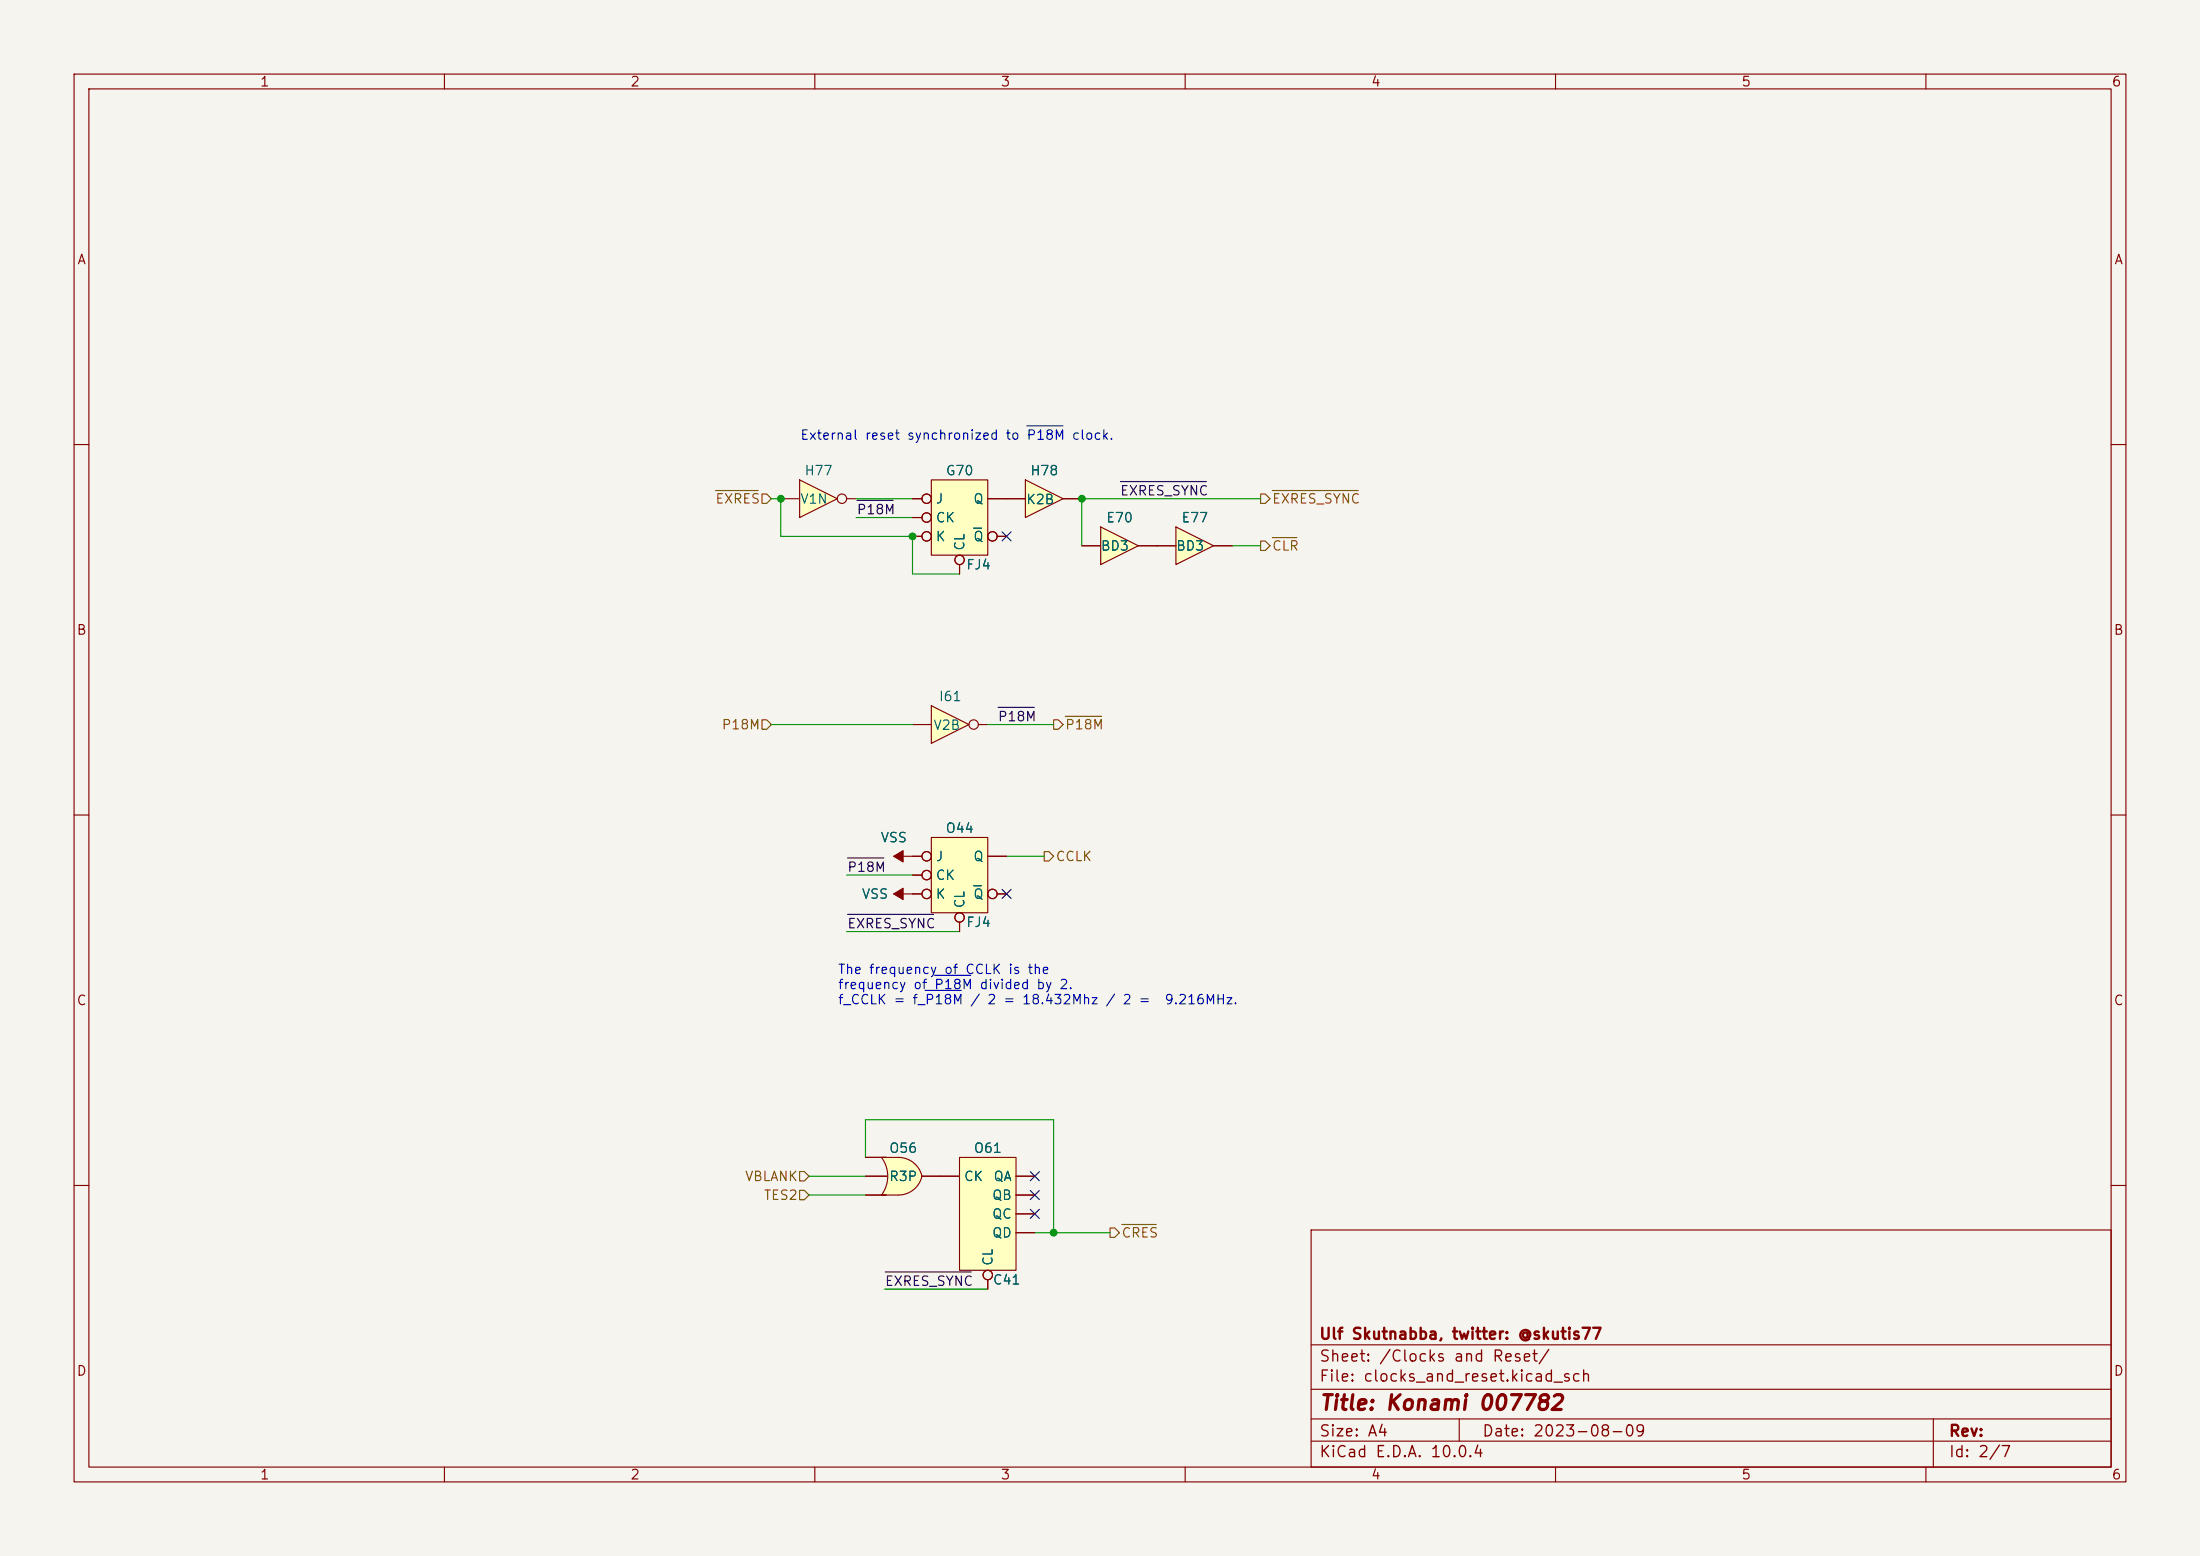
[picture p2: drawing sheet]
<svg xmlns="http://www.w3.org/2000/svg" width="297mm" height="210mm" viewBox="0 0 297 210" stroke-linecap="round" stroke-linejoin="round" font-family="sans-serif">
<path d="M0 0h297v210h-297z" fill="#f5f4ef" stroke="#f5f4ef" stroke-width=".14"/>
<g fill="none" stroke="#840000" stroke-width=".15">
<path d="M10 10h277v190h-277zM12 12h273v186h-273zM60 10v2M110 10v2M160 10v2M210 10v2M260 10v2M10 60h2M285 60h2M10 110h2M285 110h2M10 160h2"/>
<path d="M177 166h108v32h-108zM285 160h2M60 198v2M110 198v2M160 198v2M177 194.5h108M177 191.5h108M177 187.5h108M177 181.5h108M197 191.5v3M210 198v2M260 198v2"/>
<path d="M261 191.5v6.5"/>
</g>
<path d="M125.7 113h7.6v10.2h-7.6z" fill="#ffffc2"/>
<g fill="none" stroke="#840000" stroke-width=".15">
<path d="M123.2 115.6h1.3M123.2 118.1h1.3M125.7 113h7.6v10.2h-7.6zM133.3 115.6h2.6M123.2 120.7h1.3M129.5 124.5v1.2M134.6 120.7h1.3"/>
<circle cx="125.1" cy="115.6" r=".63"/>
<circle cx="125.1" cy="118.1" r=".63"/>
<circle cx="125.1" cy="120.6" r=".63"/>
<circle cx="129.5" cy="123.8" r=".63"/>
<circle cx="134" cy="120.6" r=".63"/>
</g>
<path d="M131.4 119.5h1.1" fill="none" stroke="#006464" stroke-width=".15"/>
<path d="M158.7 71.1l5.1 2.6-5.1 2.5z" fill="#ffffc2"/>
<path d="M156.2 73.7h2.5M158.7 71.1l5.1 2.6-5.1 2.5zM163.8 73.7h2.6" fill="none" stroke="#840000" stroke-width=".15"/>
<path d="M148.6 71.1l5.1 2.6-5.1 2.5z" fill="#ffffc2"/>
<path d="M146 73.7h2.6M148.6 71.1l5.1 2.6-5.1 2.5zM153.7 73.7h2.5M120.6 115.6h2.6" fill="none" stroke="#840000" stroke-width=".15"/>
<path d="M120.6 115.6l1.3-.8v1.5z" fill="#840000" stroke="#840000" stroke-width=".15"/>
<path d="M138.4 64.8l5.1 2.5-5.1 2.6z" fill="#ffffc2"/>
<path d="M135.9 67.3h2.5M138.4 64.8l5.1 2.5-5.1 2.6zM143.5 67.3h2.5" fill="none" stroke="#840000" stroke-width=".15"/>
<path d="M125.7 95.3l5.1 2.5-5.1 2.5z" fill="#ffffc2"/>
<g fill="none" stroke="#840000" stroke-width=".15">
<path d="M123.2 97.8h2.5M125.7 95.3l5.1 2.5-5.1 2.5zM132.1 97.8h1.2"/>
<circle cx="131.4" cy="97.8" r=".63"/>
</g>
<path d="M107.9 64.8l5.1 2.5-5.1 2.6z" fill="#ffffc2"/>
<g fill="none" stroke="#840000" stroke-width=".15">
<path d="M105.4 67.3h2.5M107.9 64.8l5.1 2.5-5.1 2.6zM114.3 67.3h1.3"/>
<circle cx="113.7" cy="67.3" r=".63"/>
</g>
<path d="M125.7 64.8h7.6v10.1h-7.6z" fill="#ffffc2"/>
<g fill="none" stroke="#840000" stroke-width=".15">
<path d="M123.2 67.3h1.3M123.2 69.9h1.3M123.2 72.4h1.3M125.7 64.8h7.6v10.1h-7.6zM129.5 76.2v1.3M133.3 67.3h2.6M134.6 72.4h1.3M120.6 120.7h2.6"/>
<circle cx="125.1" cy="69.8" r=".63"/>
<circle cx="125.1" cy="67.3" r=".63"/>
<circle cx="125.1" cy="72.4" r=".63"/>
<circle cx="129.5" cy="75.6" r=".63"/>
<circle cx="134" cy="72.4" r=".63"/>
</g>
<path d="M131.4 71.3h1.1" fill="none" stroke="#006464" stroke-width=".15"/>
<path d="M120.6 120.7l1.3-.8v1.5z" fill="#840000" stroke="#840000" stroke-width=".15"/>
<path d="M119 156.2h2.3" fill="none" stroke="#ffffc2" stroke-width=".14"/>
<path d="M119 156.2h2.3v5.1h-2.3a4.3 4.3 0 0 0 0-5.1z" fill="#ffffc2"/>
<g fill="#ffffc2" stroke="#ffffc2" stroke-width=".14">
<path d="M121.3 158l3.2 .8a3.2 3.2 0 0 1-3.2 2.5z"/>
<path d="M121.3 156.2a3.2 3.2 0 0 1 3.2 2.5l-3.2 .8z"/>
</g>
<path d="M116.8 156.2h4.5a3.2 3.2 0 0 1 3.2 2.5M116.8 158.8h3M119 156.2a4.3 4.3 0 0 1 0 5.1M124.5 158.8a3.2 3.2 0 0 1-3.2 2.5M124.5 158.8h2.5M116.8 161.3h2.8" fill="none" stroke="#840000" stroke-width=".15"/>
<path d="M119 161.3h2.3z" fill="#840000" stroke="#840000" stroke-width=".15"/>
<path d="M129.5 156.2h7.7v15.3h-7.7z" fill="#ffffc2"/>
<g fill="none" stroke="#840000" stroke-width=".15">
<path d="M123.2 67.3h1.3M123.2 69.9h1.3M123.2 72.4h1.3M129.5 76.2v1.3M133.3 67.3h5.1M134.6 72.4h1.3M143.5 67.3h2.5M146 73.7h2.6M153.7 73.7h5M163.8 73.7h2.6M123.2 115.6h1.3M123.2 118.1h1.3"/>
<path d="M133.3 115.6h2.6M123.2 120.7h1.3M129.5 124.5v1.2M134.6 120.7h1.3M116.8 158.8h2.8M116.8 156.2h2.8M124.5 158.8h5M129.5 156.2h7.7v15.3h-7.7zM137.2 158.8h2.5M116.8 161.3h2.8M133.3 172.7v1.3M137.2 161.3h2.5"/>
<path d="M137.2 163.8h2.5M137.2 166.4h2.5"/>
<circle cx="125.1" cy="69.8" r=".63"/>
<circle cx="125.1" cy="67.3" r=".63"/>
<circle cx="125.1" cy="72.4" r=".63"/>
<circle cx="129.5" cy="75.6" r=".63"/>
<circle cx="134" cy="72.4" r=".63"/>
<circle cx="125.1" cy="115.6" r=".63"/>
<circle cx="125.1" cy="118.1" r=".63"/>
<circle cx="125.1" cy="120.6" r=".63"/>
<circle cx="129.5" cy="123.8" r=".63"/>
<circle cx="134" cy="120.6" r=".63"/>
<circle cx="133.3" cy="172.1" r=".63"/>
</g>
<g fill="none" stroke="#725600" stroke-width=".15">
<path d="M96.6 66.2h5.7M102.9 66.7h.6l.6 .6-.6 .6h-.6zM170.2 66.7h.6l.6 .6-.6 .6h-.6zM170.2 73h.6l.6 .7-.6 .6h-.6zM171.8 66.2h11.6M171.8 72.6h3.3M102.9 97.2h.6l.6 .6-.6 .6h-.6zM142.2 97.2h.7l.6 .6-.6 .6h-.7zM143.8 96.7h4.9M141 114.9h.6l.6 .7-.6 .6h-.6zM107.9 158.1h.7l.6 .7-.6 .6h-.7zM107.9 160.7h.7l.6 .6-.6 .6h-.7z"/>
<path d="M149.9 165.7h.6l.6 .7-.6 .6h-.6zM151.4 165.3h4.7"/>
</g>
<path d="M115.7 67.5h4.9M151.3 65h11.6M134.7 95.5h4.9M114.4 115.8h4.9M114.4 123.4h11.6M119.5 171.7h11.6" fill="none" stroke="#0f0f0f" stroke-width=".15"/>
<g fill="none" stroke="#009600" stroke-width=".15">
<path d="M104.1 67.3h1.3v5.1h17.8v5.1h6.3M115.6 67.3h7.6M115.6 69.9h7.6M166.4 73.7h3.8M170.2 67.3h-24.2v6.4M104.1 97.8h19.1M133.3 97.8h8.9M114.3 118.1h8.9M135.9 115.6h5.1M114.3 125.7h15.2M109.2 158.8h7.6M116.8 156.2v-5.1h25.4v15.3"/>
<path d="M109.2 161.3h7.6M119.4 174h13.9M139.7 166.4h10.2"/>
</g>
<path d="M135.3 71.8l1.2 1.2M136.5 71.8l-1.2 1.2M135.3 120l1.2 1.3M136.5 120l-1.2 1.3M139.1 158.1l1.2 1.3M140.3 158.1l-1.2 1.3M139.1 163.2l1.2 1.2M139.1 160.7l1.2 1.2M140.3 163.2l-1.2 1.2M140.3 160.7l-1.2 1.2" fill="none" stroke="#000084" stroke-width=".15"/>
<path d="M138.6 57.5h4.9M124.9 133.7h4.9M126.2 131.6h4.8" fill="none" stroke="#0000c2" stroke-width=".15"/>
<path d="M131.4 71.3h1.1M131.4 119.5h1.1" fill="none" stroke="#006464" stroke-width=".15"/>
<g fill="#009600" stroke="#009600" stroke-width=".14">
<circle cx="123.2" cy="72.4" r=".46"/>
<circle cx="105.4" cy="67.3" r=".46"/>
<circle cx="146" cy="67.3" r=".46"/>
<circle cx="142.2" cy="166.4" r=".46"/>
</g>
<text font-size="2" fill="#840000" x="178" y="190.8">Title: Konami 007782</text>
<g font-size="1.5" fill="#840000">
<text x="178" y="184.2">Sheet: /Clocks and Reset/</text>
<text x="178" y="181.2">Ulf Skutnabba, twitter: @skutis77</text>
<text x="178" y="186.9">File: clocks_and_reset.kicad_sch</text>
<text x="178" y="197.1">KiCad E.D.A. 10.0.4</text>
<text x="178" y="194.3">Size: A4</text>
<text x="200" y="194.3">Date: 2023-08-09</text>
<text x="263" y="194.3">Rev:</text>
<text x="263" y="197.1">Id: 2/7</text>
</g>
<g font-size="1.3" fill="#840000">
<text x="35" y="12">1</text>
<text x="85" y="12">2</text>
<text x="135" y="12">3</text>
<text x="185" y="12">4</text>
<text x="235" y="12">5</text>
<text x="285" y="12">6</text>
<text x="10.3" y="36">A</text>
<text x="285.3" y="36">A</text>
<text x="10.3" y="86">B</text>
<text x="285.3" y="86">B</text>
<text x="10.3" y="136">C</text>
<text x="285.3" y="136">C</text>
<text x="10.3" y="186">D</text>
<text x="285.3" y="186">D</text>
<text x="35" y="200">1</text>
<text x="85" y="200">2</text>
<text x="135" y="200">3</text>
<text x="185" y="200">4</text>
<text x="235" y="200">5</text>
<text x="285" y="200">6</text>
</g>
<g font-size="1.3" fill="#0000c2">
<text x="107.9" y="59.7">External reset synchronized to P18M clock.</text>
<text x="113" y="131.8">The frequency of CCLK is the</text>
<text x="113" y="133.8">frequency of P18M divided by 2.</text>
<text x="113" y="135.9">f_CCLK = f_P18M / 2 = 18.432Mhz / 2 =</text>
<text x="157.1" y="135.9">9.216MHz.</text>
</g>
<g font-size="1.3" fill="#006464">
<text x="108.5" y="64.5">H77</text>
<text x="127.6" y="64.5">G70</text>
<text x="139" y="64.5">H78</text>
<text x="107.9" y="68.3">V1N</text>
<text x="126.2" y="68.3">J</text>
<text x="126.2" y="70.8">CK</text>
<text x="131.3" y="68.3">Q</text>
<text x="138.4" y="68.4">K2B</text>
<text x="149.2" y="70.8">E70</text>
<text x="159.4" y="70.8">E77</text>
<text x="126.2" y="73.4">K</text>
<text x="130.3" y="77.2">FJ4</text>
<text x="130.5" y="74.4" transform="rotate(-90 130.5 74.4)">CL</text>
<text x="131.3" y="73.4">Q</text>
<text x="148.5" y="74.6">BD3</text>
<text x="158.7" y="74.6">BD3</text>
<text x="126.7" y="95">I61</text>
<text x="125.9" y="98.8">V2B</text>
<text x="127.6" y="112.7">O44</text>
<text x="118.8" y="114">VSS</text>
<text x="126.2" y="116.5">J</text>
<text x="126.2" y="119.1">CK</text>
<text x="131.3" y="116.5">Q</text>
<text x="116.3" y="121.6">VSS</text>
<text x="126.2" y="121.6">K</text>
<text x="130.3" y="125.4">FJ4</text>
<text x="130.5" y="122.7" transform="rotate(-90 130.5 122.7)">CL</text>
<text x="131.3" y="121.6">Q</text>
<text x="119.9" y="155.9">O56</text>
<text x="131.4" y="155.9">O61</text>
<text x="119.9" y="159.7">R3P</text>
<text x="130" y="159.7">CK</text>
<text x="134" y="159.7">QA</text>
<text x="133.8" y="162.3">QB</text>
<text x="133.8" y="164.8">QC</text>
<text x="133.8" y="167.3">QD</text>
<text x="133.9" y="173.7">C41</text>
<text x="134.3" y="170.9" transform="rotate(-90 134.3 170.9)">CL</text>
</g>
<g font-size="1.3" fill="#725600">
<text x="96.5" y="68.3">EXRES</text>
<text x="171.6" y="68.3">EXRES_SYNC</text>
<text x="171.6" y="74.6">CLR</text>
<text x="97.3" y="98.8">P18M</text>
<text x="143.7" y="98.8">P18M</text>
<text x="142.4" y="116.5">CCLK</text>
<text x="100.5" y="159.7">VBLANK</text>
<text x="103" y="162.3">TES2</text>
<text x="151.3" y="167.3">CRES</text>
</g>
<g font-size="1.3" fill="#0f0f0f">
<text x="115.6" y="69.7">P18M</text>
<text x="151.1" y="67.2">EXRES_SYNC</text>
<text x="134.6" y="97.7">P18M</text>
<text x="114.3" y="118">P18M</text>
<text x="114.3" y="125.6">EXRES_SYNC</text>
<text x="119.4" y="173.9">EXRES_SYNC</text>
</g>
</svg>
